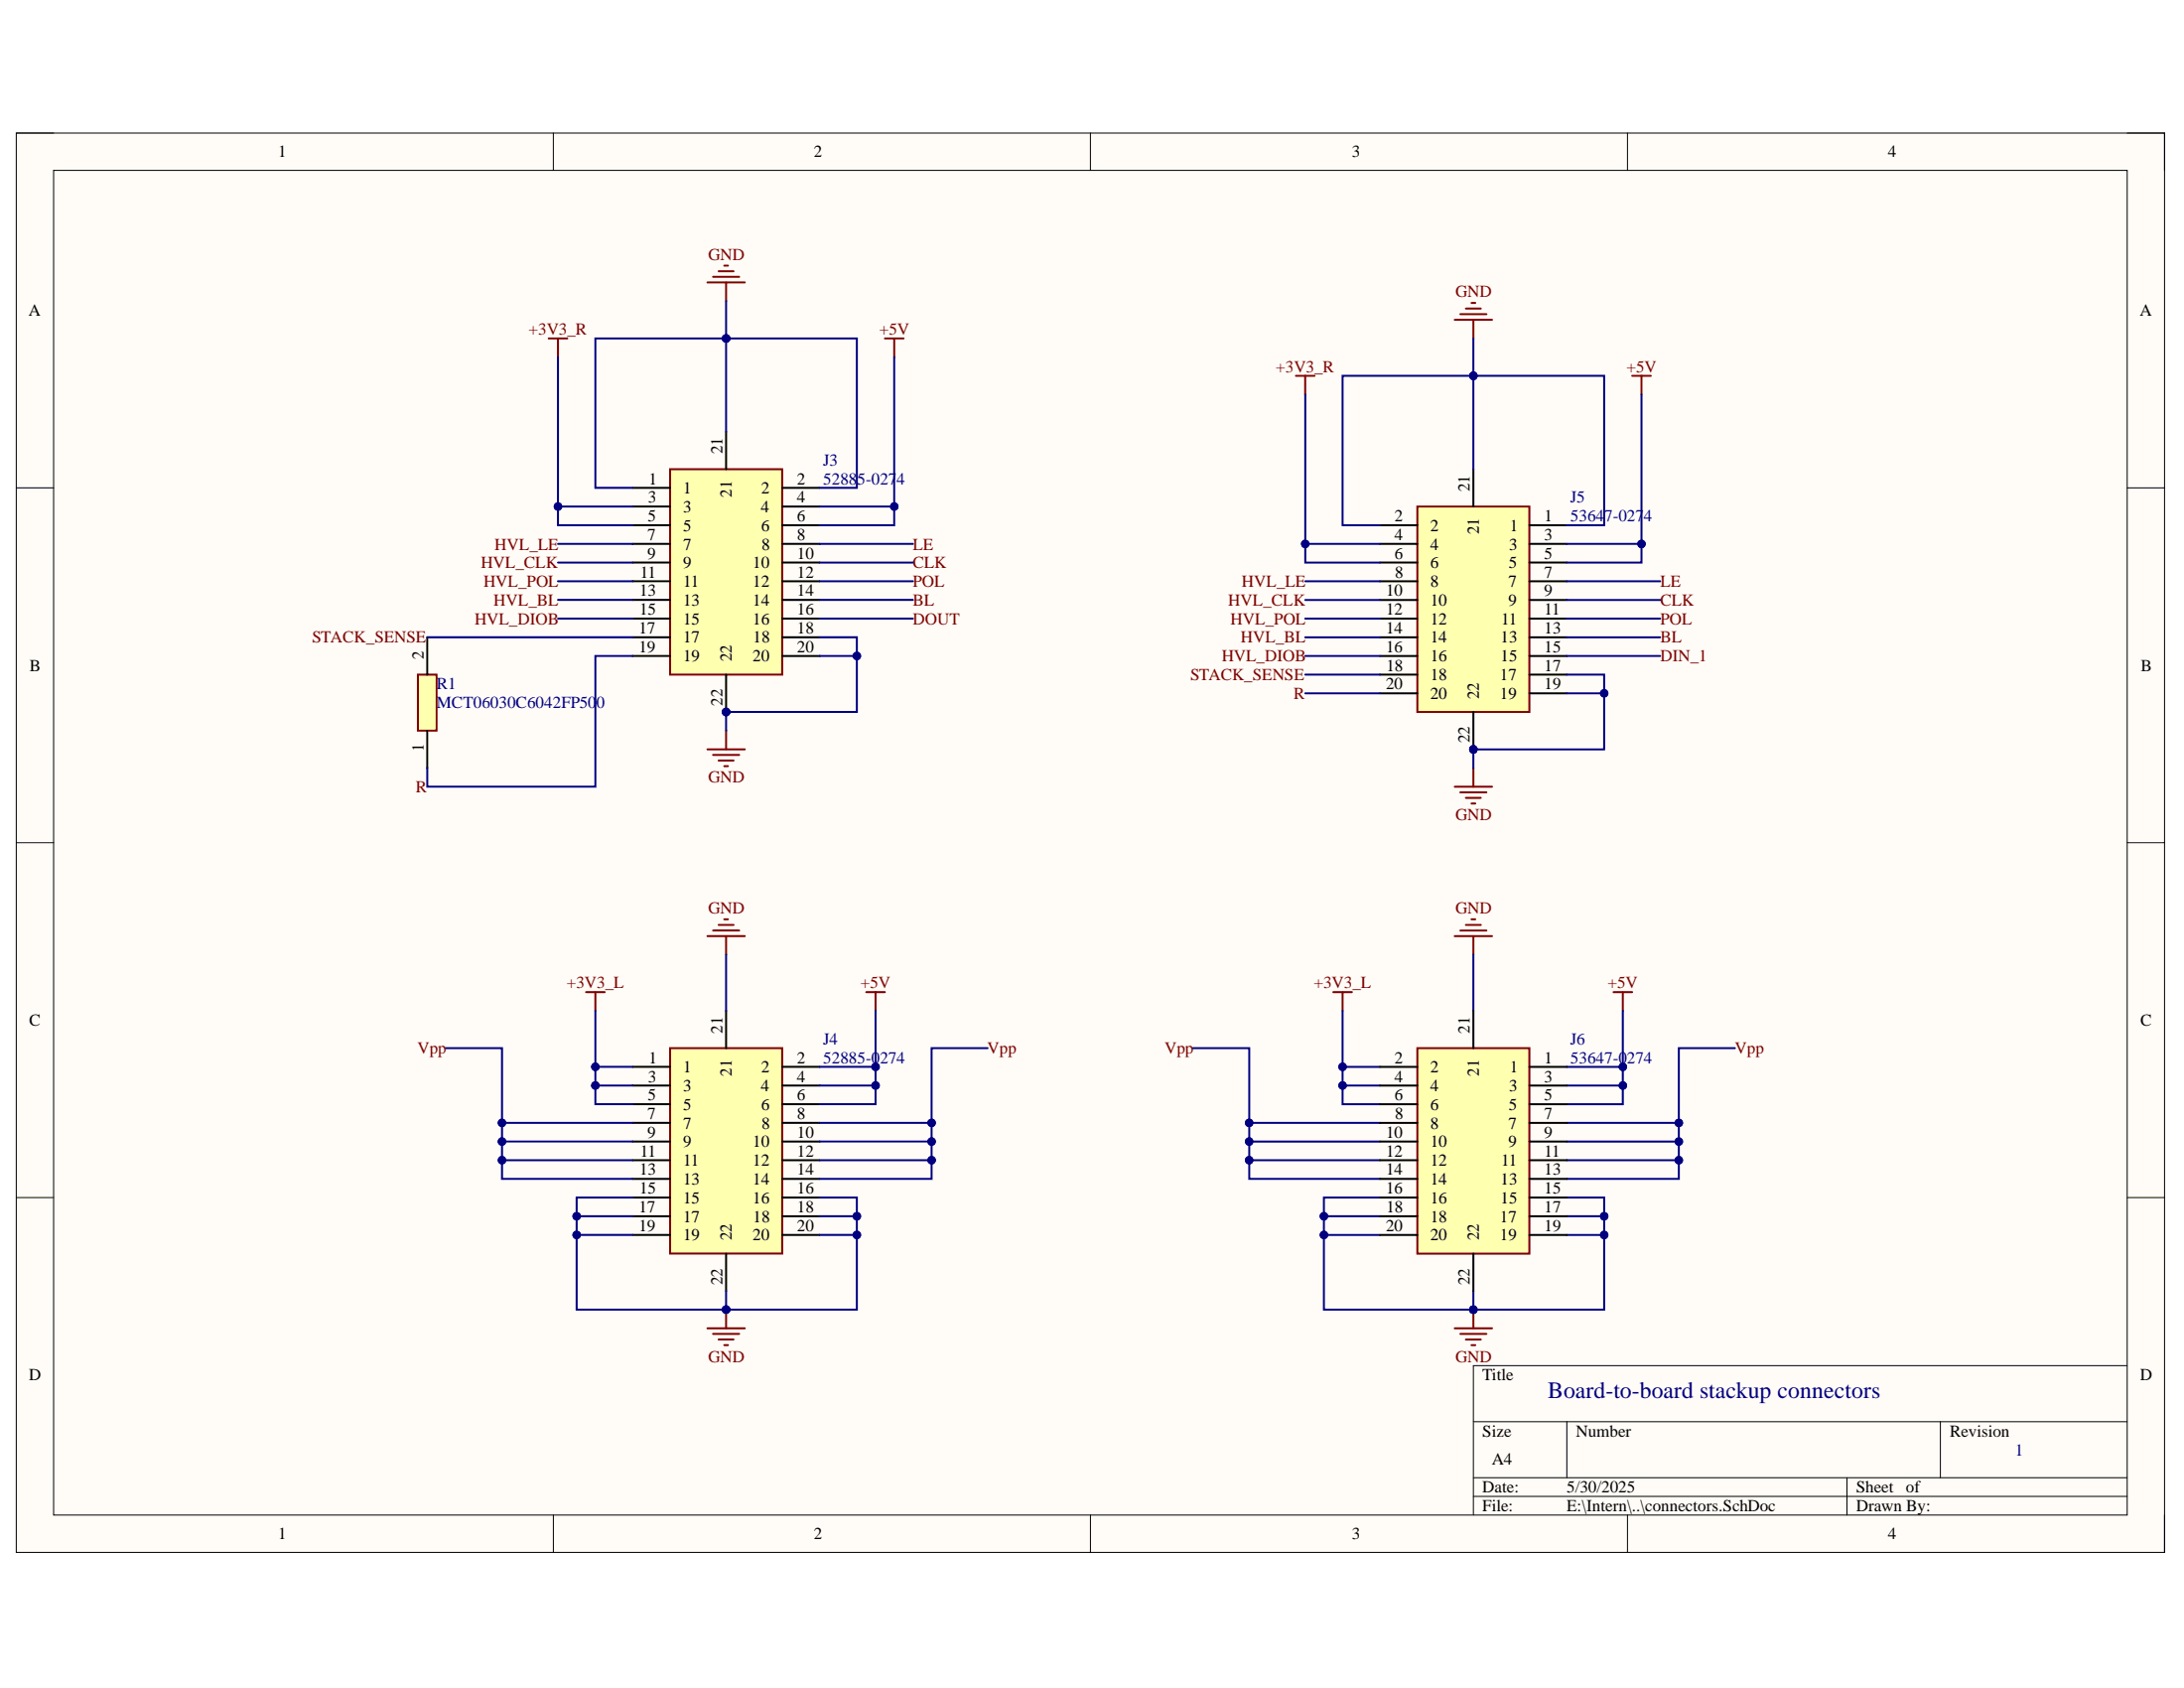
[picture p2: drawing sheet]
# Altium project Switching_Circuit.PrjPcb
1 sheet, 5 parts. Net scope: global (net labels, ports and power ports of the same name join across sheets).
Board file: switch_board.PcbDoc

## Sheet connectors.SchDoc
size A4; SheetNumber: 2; SheetTotal: 2

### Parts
J3  52885-0274  [528850274]
J4  52885-0274  [528850274]
J5  53647-0274  [536470274]
J6  53647-0274  [536470274]
R1  MCT06030C6042FP500  [RESC1608X55N]

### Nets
+3V3_L: J4.16 J4.18 J4.20 J6.15 J6.17 J6.19
+5V: J3.4 J3.6 J3.8 J4.15 J4.17 J4.19 J5.3 J5.5 J5.7 J6.16 J6.18 J6.20
GND: J3.2 J3.21 J3.22 J4.1 J4.2 J4.3 J4.4 J4.5 J4.6 J4.21 J4.22 J5.1 J5.21 J5.22 J6.1 J6.2 J6.3 J6.4 J6.5 J6.6 J6.21 J6.22
~{STACK_SENSE}: J3.20 J5.19 R1.1
BL: J3.16 J5.15
CLK: J3.12 J5.11
DIN_1: J5.17
DOUT: J3.18
HVL_BL: J3.15 J5.16
HVL_CLK: J3.11 J5.12
HVL_DIOB: J3.17 J5.18
HVL_LE: J3.9 J5.10
HVL_POL: J3.13 J5.14
LE: J3.10 J5.9
POL: J3.14 J5.13
STACK_SENSE: J3.19 J5.20 R1.2
Vpp: J4.7 J4.8 J4.9 J4.10 J4.11 J4.12 J4.13 J4.14 J6.7 J6.8 J6.9 J6.10 J6.11 J6.12 J6.13 J6.14

Not connected (* = marked no-connect by the designer): J3 1* 3* 5* 7*; J5 2* 4* 6* 8*

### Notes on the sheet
- Board-to-board stackup connectors
- 1
